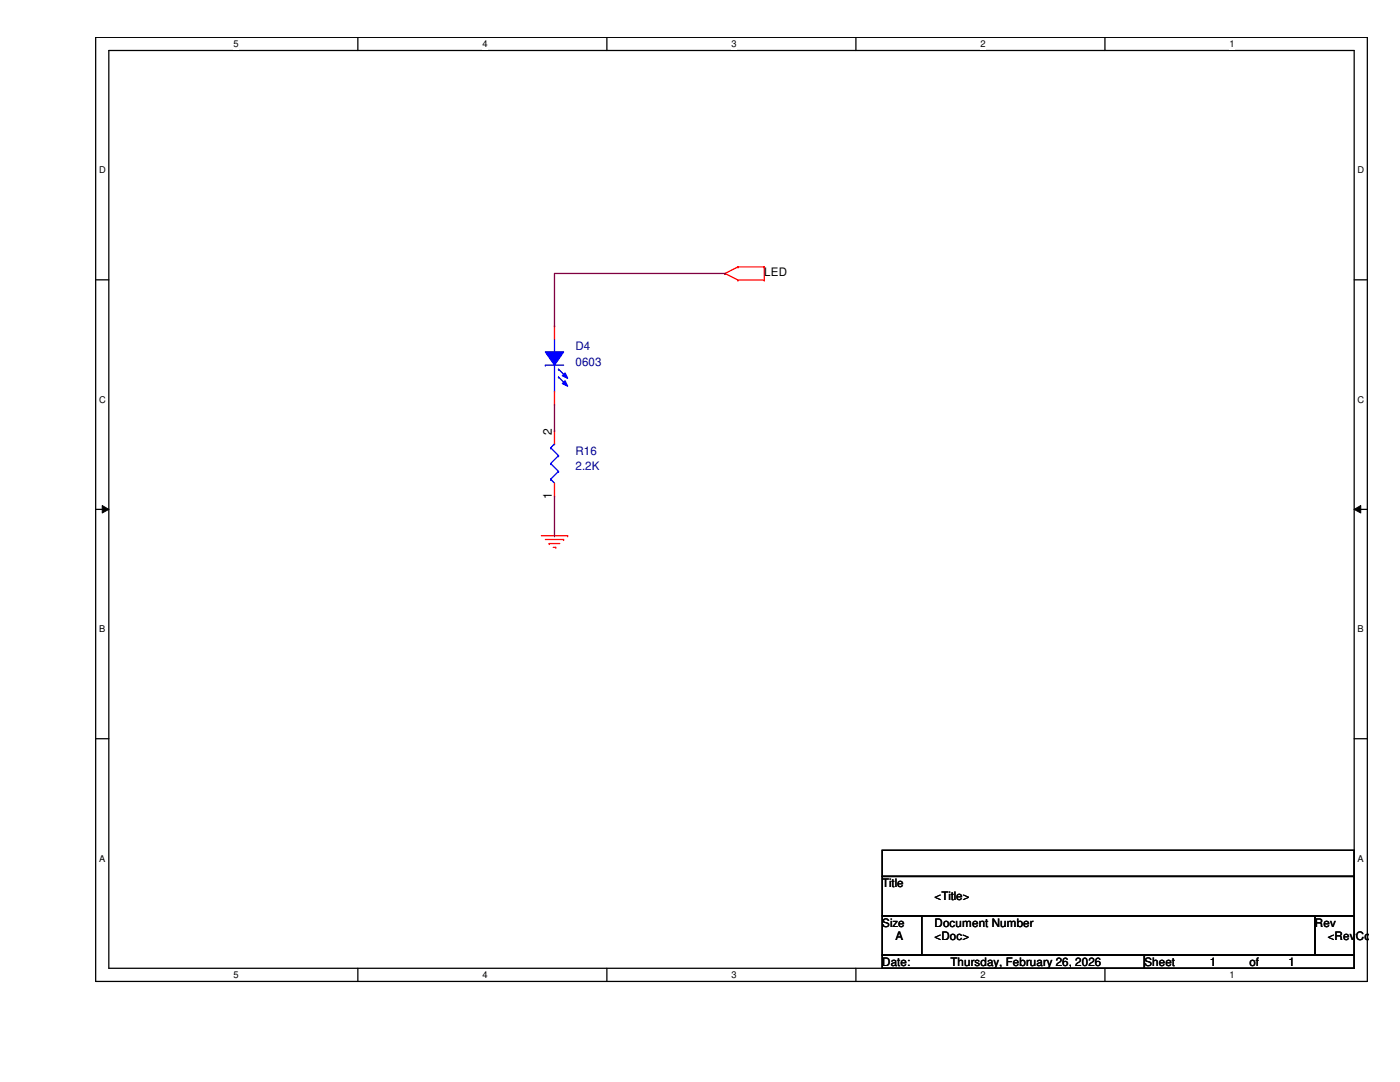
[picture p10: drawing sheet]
<svg xmlns="http://www.w3.org/2000/svg" width="279mm" height="216mm" viewBox="0 0 279 216" stroke-linecap="round" stroke-linejoin="round" font-family="sans-serif">
<path d="M19.1 7.5h253.8v188.3h-253.8zM21.7 10.1h248.6v183.1h-248.6z" fill="none" stroke="#000" stroke-width=".25"/>
<g fill="#fff">
<path d="M46.6 7.7h1v2.1h-1z"/>
<path d="M46.6 193.5h1v2.1h-1z"/>
</g>
<path d="M71.4 7.5v2.6M71.4 193.2v2.6" fill="none" stroke="#000" stroke-width=".25"/>
<g fill="#fff">
<path d="M96.3 7.7h1v2.1h-1z"/>
<path d="M96.3 193.5h1v2.1h-1z"/>
</g>
<path d="M121.1 7.5v2.6M121.1 193.2v2.6" fill="none" stroke="#000" stroke-width=".25"/>
<g fill="#fff">
<path d="M146 7.7h1v2.1h-1z"/>
<path d="M146 193.5h1v2.1h-1z"/>
</g>
<path d="M170.8 7.5v2.6M170.8 193.2v2.6" fill="none" stroke="#000" stroke-width=".25"/>
<g fill="#fff">
<path d="M195.7 7.7h1v2.1h-1z"/>
<path d="M195.7 193.5h1v2.1h-1z"/>
</g>
<path d="M220.5 7.5v2.6M220.5 193.2v2.6" fill="none" stroke="#000" stroke-width=".25"/>
<g fill="#fff">
<path d="M245.4 7.7h1v2.1h-1z"/>
<path d="M245.4 193.5h1v2.1h-1z"/>
<path d="M19.8 32.9h1.3v2.1h-1.3z"/>
<path d="M270.9 32.9h1.3v2.1h-1.3z"/>
<path d="M19.8 78.7h1.3v2.1h-1.3z"/>
<path d="M270.9 78.7h1.3v2.1h-1.3z"/>
</g>
<path d="M19.1 55.8h2.6M270.3 55.8h2.6" fill="none" stroke="#000" stroke-width=".25"/>
<g fill="#fff">
<path d="M19.8 124.5h1.2v2.1h-1.2z"/>
<path d="M270.9 124.5h1.3v2.1h-1.3z"/>
</g>
<path d="M19.1 101.6h2.6M270.3 101.6h2.6" fill="none" stroke="#000" stroke-width=".25"/>
<path d="M20.4 100.9l1.3 .7-1.3 .8zM270.3 101.6l1.3-.7v1.5z" fill="#000"/>
<path d="M20.4 100.9l1.3 .7-1.3 .8zM270.3 101.6l1.3-.7v1.5z" fill="none" stroke="#000" stroke-width=".2"/>
<g fill="#fff">
<path d="M19.8 170.3h1.2v2h-1.2z"/>
<path d="M270.9 170.3h1.3v2h-1.3z"/>
</g>
<path d="M19.1 147.4h2.6M270.3 147.4h2.6M176.1 169.7h94.2v5.2h-94.2zM176.1 174.9h94.2v7.9h-94.2zM176.1 182.8h7.8v7.8h-7.8zM176.1 190.6h52.3v2.6h-52.3zM183.9 182.8h78.5v7.8h-78.5zM228.4 190.6h41.9v2.6h-41.9zM262.4 182.8h7.9v7.8h-7.9z" fill="none" stroke="#000" stroke-width=".25"/>
<g fill="none" stroke="#f00" stroke-width=".25">
<path d="M144.7 54.6h.1M144.7 54.6l2.6 1.3M147.3 53.3h.1M147.3 55.9h.1M147.3 53.3l-2.6 1.3M147.3 53.3h5.2M147.3 55.9h5.2M152.5 53.3h.1M152.5 55.9h.1M152.5 53.3v2.6M108 106.9h5.3M108.8 107.7h3.7"/>
<path d="M109.6 108.5h.1M109.6 108.5h2.1M110.4 109.2h.5M110.9 109.2h.1M112.5 107.7h.1M113.3 106.9h.1"/>
</g>
<path d="M108.8 72.9h.1M108.8 72.9h3.7M110.7 70.2h.1M110.7 78.1h.1M110.7 67.6v2.6M110.7 72.9v5.2" fill="none" stroke="#00f" stroke-width=".25"/>
<path d="M108.8 70.2h3.7l-1.8 2.7z" fill-rule="evenodd" fill="#00f"/>
<path d="M108.8 70.2h3.7l-1.8 2.7z" fill="none" stroke="#00f" stroke-width=".25"/>
<path d="M112.8 76l.5 1-1.1-.5z" fill-rule="evenodd" fill="#00f"/>
<path d="M112.8 76l.5 1-1.1-.5z" fill="none" stroke="#00f" stroke-width=".25"/>
<path d="M112.2 75l.6-.6 .5 1.1z" fill-rule="evenodd" fill="#00f"/>
<g fill="none" stroke="#00f" stroke-width=".25">
<path d="M111.5 73.7h.1M111.5 75.2h.1M111.5 73.7l1.5 1.5M111.5 75.2l1.5 1.6M112.2 75l.6-.6 .5 1.1zM109.9 95.6h.1M109.9 92.5h.1M109.9 89.4h.1M109.9 95.6l.8 .8M109.9 92.5l1.6 1.6M109.9 89.4l1.6 1.5M110.7 88.6h.1"/>
<path d="M110.7 88.6l-.8 .8M111.5 94.1h.1M111.5 90.9h.1M111.5 94.1l-1.6 1.5M111.5 90.9l-1.6 1.6"/>
</g>
<path d="M110.7 65h.1M110.7 65v2.6M110.7 78.1v2.6M110.7 80.7h.1M110.7 99h.1M110.7 85.9h.1M110.7 85.9v2.7M110.7 96.4v2.6" fill="none" stroke="#f00" stroke-width=".25"/>
<path d="M144.7 54.6h.1M144.7 54.6h-34v10.4M110.7 65h.1M110.7 85.9h.1M110.7 80.7v5.2M110.7 99v7.9M110.7 106.9h.1" fill="none" stroke="#800040" stroke-width=".25"/>
<g font-size="2.4">
<text x="110.1" y="86.7" transform="rotate(-90 110.1 86.7)">2</text>
<text x="110.1" y="99.6" transform="rotate(-90 110.1 99.6)">1</text>
</g>
<g font-size="2.3">
<text x="152.5" y="55.2">LED</text>
<text x="176.1" y="177">Title</text>
<text x="186.5" y="179.7">&lt;Title&gt;</text>
<text x="176.1" y="184.9">Size</text>
<text x="186.5" y="184.9">Document Number</text>
<text x="262.4" y="184.9">Rev</text>
<text x="178.7" y="187.5">A</text>
<text x="186.5" y="187.5">&lt;Doc&gt;</text>
<text x="265" y="187.5">&lt;RevCo</text>
<text x="176.1" y="192.7">Date:</text>
<text x="189.7" y="192.7">Thursday, February 26, 2026</text>
<text x="228.4" y="192.7">Sheet</text>
<text x="241.5" y="192.7">1</text>
<text x="249.3" y="192.7">of</text>
<text x="257.2" y="192.7">1</text>
</g>
<g font-size="2.3" fill="#000080">
<text x="114.9" y="69.8">D4</text>
<text x="114.9" y="72.9">0603</text>
<text x="114.9" y="90.7">R16</text>
<text x="114.9" y="93.9">2.2K</text>
</g>
<g font-size="1.9">
<text x="46.6" y="9.4">5</text>
<text x="96.3" y="9.4">4</text>
<text x="146" y="9.4">3</text>
<text x="195.7" y="9.4">2</text>
<text x="245.4" y="9.4">1</text>
<text x="19.8" y="34.6">D</text>
<text x="270.9" y="34.6">D</text>
<text x="19.8" y="80.3">C</text>
<text x="270.9" y="80.3">C</text>
<text x="19.8" y="126.2">B</text>
<text x="270.9" y="126.2">B</text>
<text x="19.8" y="171.9">A</text>
<text x="270.9" y="171.9">A</text>
<text x="46.6" y="195.2">5</text>
<text x="96.3" y="195.2">4</text>
<text x="146" y="195.2">3</text>
<text x="195.7" y="195.2">2</text>
<text x="245.4" y="195.2">1</text>
</g>
</svg>
